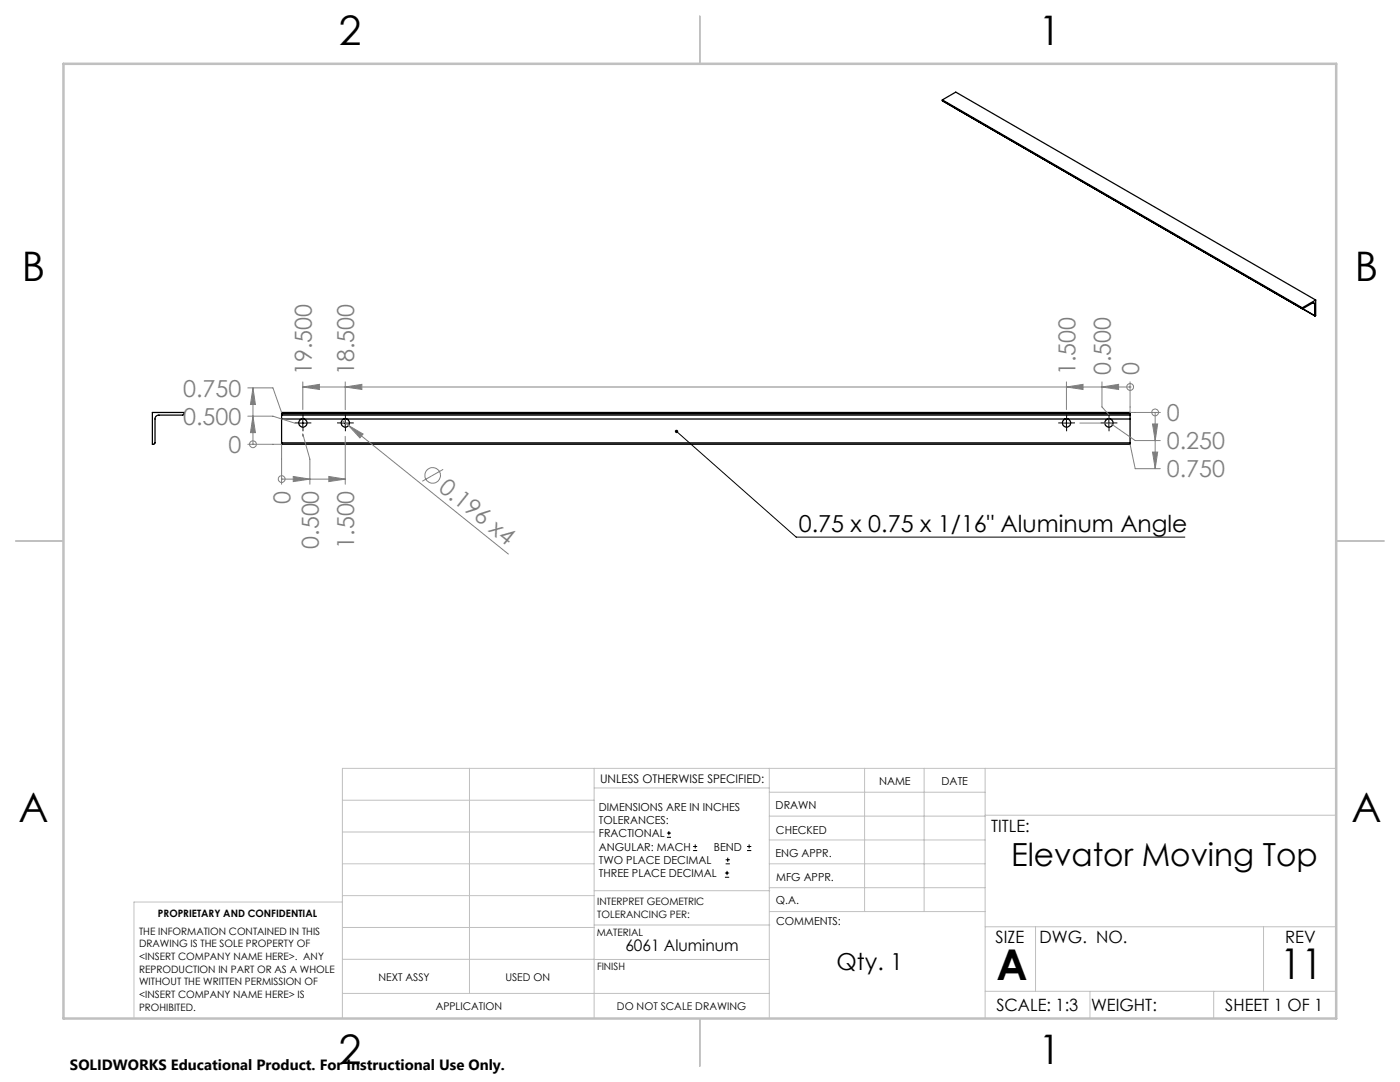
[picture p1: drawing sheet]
<svg xmlns="http://www.w3.org/2000/svg" width="279mm" height="216mm" viewBox="0 0 279 216" stroke-linecap="round" stroke-linejoin="round" font-family="sans-serif">
<g fill="none" stroke="#000" stroke-width=".25">
<path d="M188.1 19.9l71.8 41.5M188.1 19.9v.2M188.1 19.9l2.6-1.5 71.9 41.5M188.1 20.1l74.3 42.9M188.1 20.1l71.8 41.5M190.5 21.6h.1M262.6 59.9v3.1h-.2M262.6 59.9l-2.7 1.5M259.9 61.6h.1M259.9 61.4v.2M260 61.6l2.4 1.4M262 60.4h.2l.2 .2"/>
<path d="M262 60.4l-2 1.2M262 60.4l.4 .2M262.4 60.6v2.4M30.4 82.3h6.4l-.1 .4-.2 .1h-4.8a.73 .73 0 0 0-.8 .8v4.8l-.1 .2-.4 .1zM56.2 82.5v.3M56.2 82.8v.8M56.2 88.4v.3h169.3v-.3M56.2 82.5h169.3M56.2 82.8h169.3M56.2 82.5v-.2h169.3v.2M56.2 83.6v4.8M56.2 83.6h4"/>
<path d="M56.2 88.4h169.3M60.2 83.6h.5M60.2 83.6a.84 .84 0 0 0-.4 1.3 .84 .84 0 0 0 1.3 0 .84 .84 0 0 0-.4-1.3M60.7 83.6h8M68.7 83.6h.5M68.7 83.6a.84 .84 0 0 0-.5 1.3 .84 .84 0 0 0 1.4 0 .84 .84 0 0 0-.4-1.3M69.2 83.6h143.4M212.6 83.6h.5M212.6 83.6a.84 .84 0 0 0-.4 1.3 .84 .84 0 0 0 1.3 0 .84 .84 0 0 0-.4-1.3M213.1 83.6h8M221.1 83.6h.5M221.1 83.6a.84 .84 0 0 0-.5 1.3 .84 .84 0 0 0 1.4 0 .84 .84 0 0 0-.4-1.3"/>
<path d="M221.6 83.6h3.9M225.5 82.5v.3M225.5 82.8v.8M225.5 83.6v4.8"/>
</g>
<g fill="none" stroke="#808080" stroke-width=".2">
<path d="M49.5 77.4h5l1.7 4.9M50.5 77.4v11.3M50.5 77.4l.5 3.3h-1zM60.4 77.2h165.1M60.4 76.2v5.5M60.4 77.2l3.3-.5v1zM68.9 76.2v5.5M68.9 77.2l3.3-.5v1zM212.8 77.2l3.3-.5v1zM212.8 76.2v5.5M219.9 77.2l3.3-.5v1zM219.9 76.2v5l1.4 1.5"/>
<path d="M225.5 77.2h.1M225.5 76.2v6.1h6.1M49.5 88.7h6.7v7.9M49.5 83h5l4.3 1.4M50.5 88.7h.1M50.5 83l.5 3.3h-1zM56.2 95.6h.1M56.2 95.6h12.7M58.5 95.1l3.3 .5-3.3 .5zM60.4 87.1v-.5l1.4 5v5M65.6 95.1l3.3 .5-3.3 .5zM68.3 83.9l1.3 1"/>
<path d="M68.9 87.1v9.5M69.6 84.9l2.9 1.7-.7 .8zM69.6 84.9l31.9 25.7M88.4 93.7l-4.1 2.3M215.5 84.4h6l5.1 3.5h5M225.5 88.7l1.1 4.8h5M230 84.6h1l-.5 3.3zM230 90.2h1l-.5 3.3zM230.5 82.3h.1M230.5 82.3v11.2"/>
<circle cx="225.6" cy="77.2" r=".68"/>
<circle cx="50.5" cy="88.6" r=".68"/>
<circle cx="56.2" cy="95.6" r=".68"/>
<circle cx="86.3" cy="94.9" r="1.55"/>
<circle cx="230.5" cy="82.3" r=".68"/>
</g>
<g fill="none" stroke="#000" stroke-width=".2">
<path d="M59.6 84.4h1.7M60.4 83.6v1.6M68.1 84.4h1.6M68.9 83.6v1.6M135 86.1l23.9 21.1h77.6M212 84.4h1.7M212.8 83.6v1.6M220.5 84.4h1.6M221.3 83.6v1.6M133.1 167.1h.8M133.1 166.2h.8M133.5 165.8v.9"/>
<path d="M138.3 169.7h.8M138.3 168.9h.8M138.7 168.5v.8M144.7 175h.8M144.7 174.2h.8M144.8 172.4h.9M144.8 171.6h.9M145.1 173.8v.8M145.2 171.1v.9M149.1 169.7h.8M149.1 168.9h.8M149.5 168.5v.8"/>
</g>
<g fill="none" stroke="#000" stroke-width=".2" stroke-dasharray="15.2 1.3 1.3 1.3" stroke-linecap="butt">
<path d="M59.6 84.4h-.8M60.5 83.6v-.9M60.5 85.2v.9M61.3 84.4h.8M68.1 84.4h-.8M68.9 83.6v-.9M68.9 85.2v.9M69.8 84.4h.8M212 84.4h-.8M212.9 83.6v-.9M212.9 85.2v.9M213.7 84.4h.8"/>
<path d="M220.5 84.4h-.8M221.3 83.6v-.9M221.3 85.2v.9M222.2 84.4h.8"/>
</g>
<g fill="none" stroke="#c0c0c0" stroke-width=".2">
<path d="M68.3 159.7h50.3M93.7 153.3v44.9M118.6 153.3v49.9M118.6 157.2h34.9M153.5 153.3v49.9M153.5 158.1h43.1M172.5 153.3v28.6M184.4 153.3v28.6M196.6 153.3v49.9M266.7 153.3h-198.4v49.9M68.3 178.7h50.3M68.3 172.4h50.3"/>
<path d="M68.3 166h50.3M68.3 180h-41.6v23.2M118.6 177.7h35M153.5 167.6h43.1M153.5 162.8h43.1M153.5 172.4h43.1M153.5 177.1h43.1M196.6 162.7h70.1M68.3 198.2h85.2M68.3 191.4l85.2 .1M68.3 185.1h50.3M118.6 184.6h35"/>
<path d="M153.6 181.9h43M196.6 197.8h70.1M196.6 184.9h70.1M206.7 184.9v12.9M217.5 197.8v5.4M242.2 197.8v5.4M252.2 184.9v12.9"/>
</g>
<path d="M139.7 3.2v9.5M3.1 107.9h9.6M266.7 107.9h9.5M139.7 203.2v9.6" fill="none" stroke="#c0c0c0" stroke-width=".25"/>
<path d="M12.7 12.7h254v190.5h-254z" fill="none" stroke="#c0c0c0" stroke-width=".5"/>
<path d="M134.8 85.8a.34 .34 0 0 1 .6 .2 .34 .34 0 0 1-.4 .4 .34 .34 0 0 1-.2-.5l.2 .2z" fill="#000"/>
<g fill="#808080">
<path d="M69.6 84.9l2.9 1.7-.7 .8z"/>
<path d="M230 84.6h1l-.5 3.3zM230 90.2h1l-.5 3.3zM50.5 83l.5 3.3h-1zM50.5 77.4l.5 3.3h-1z"/>
<path d="M219.9 77.2l3.3-.5v1zM212.8 77.2l3.3-.5v1zM68.9 77.2l3.3-.5v1zM60.4 77.2l3.3-.5v1zM58.5 95.1l3.3 .5-3.3 .5zM65.6 95.1l3.3 .5-3.3 .5z"/>
</g>
<g font-size="8.5">
<text x="198.9" y="195.5">A</text>
<text x="255.5" y="195.4">11</text>
</g>
<g font-size="8.1">
<text x="67.6" y="8.9">2</text>
<text x="207.3" y="8.9">1</text>
<text x="4.4" y="56.2">B</text>
<text x="270.4" y="56.2">B</text>
<text x="3.7" y="164.1">A</text>
<text x="269.7" y="164.1">A</text>
<text x="67.6" y="212.4">2</text>
<text x="207.3" y="212.4">1</text>
</g>
<text font-size="6.3" x="201.8" y="172.9">Elevator Moving Top</text>
<g font-size="4.7" fill="#808080">
<text x="62.2" y="74.9" transform="rotate(-90 62.2 74.9)">19.500</text>
<text x="70.7" y="74.9" transform="rotate(-90 70.7 74.9)">18.500</text>
<text x="214.6" y="74.9" transform="rotate(-90 214.6 74.9)">1.500</text>
<text x="221.7" y="74.9" transform="rotate(-90 221.7 74.9)">0.500</text>
<text x="227.3" y="74.9" transform="rotate(-90 227.3 74.9)">0</text>
<text x="36.6" y="79.2">0.750</text>
<text x="36.6" y="84.8">0.500</text>
<text x="232.9" y="84">0</text>
<text x="232.9" y="89.6">0.250</text>
<text x="45.6" y="90.4">0</text>
<text x="232.9" y="95.3">0.750</text>
<text x="58" y="100.5" transform="rotate(-90 58 100.5)">0</text>
<text x="87.3" y="97.8" transform="rotate(39 87.3 97.8)">0.196 x4</text>
<text x="63.6" y="109.5" transform="rotate(-90 63.6 109.5)">0.500</text>
<text x="70.7" y="109.5" transform="rotate(-90 70.7 109.5)">1.500</text>
</g>
<g font-size="4.7">
<text x="159.4" y="106.1">0.75 x 0.75 x 1/16&quot; Aluminum Angle</text>
<text x="166.9" y="193.5">Qty. 1</text>
</g>
<g font-size="3.4">
<text x="197.8" y="166">TITLE:</text>
<text x="198.7" y="188.1">SIZE</text>
<text x="207.5" y="188.1">DWG. NO.</text>
<text x="256.5" y="188.2">REV</text>
<text x="198.8" y="201.7">SCALE: 1:3</text>
<text x="217.7" y="201.8">WEIGHT:</text>
<text x="244.5" y="201.7">SHEET 1 OF 1</text>
</g>
<text font-size="3.2" x="124.8" y="189.8">6061 Aluminum</text>
<text font-size="3" x="14" y="213.5">SOLIDWORKS Educational Product. For Instructional Use Only.</text>
<text font-size="2.4" x="119.8" y="156.2">UNLESS OTHERWISE SPECIFIED:</text>
<g font-size="2.2">
<text x="119.5" y="161.8">DIMENSIONS ARE IN INCHES</text>
<text x="154.8" y="161.4">DRAWN</text>
<text x="175.4" y="156.6">NAME</text>
<text x="187.9" y="156.7">DATE</text>
<text x="119.5" y="164.4">TOLERANCES:</text>
<text x="119.5" y="167.1">FRACTIONAL</text>
<text x="154.9" y="166.3">CHECKED</text>
<text x="119.5" y="169.7">ANGULAR: MACH</text>
<text x="119.5" y="172.4">TWO PLACE DECIMAL</text>
<text x="142.5" y="169.7">BEND</text>
<text x="154.8" y="171">ENG APPR.</text>
<text x="119.5" y="175">THREE PLACE DECIMAL</text>
<text x="154.9" y="175.7">MFG APPR.</text>
<text x="154.9" y="180.4">Q.A.</text>
<text x="154.9" y="184.6">COMMENTS:</text>
</g>
<g font-size="2.1">
<text x="75.5" y="195.7">NEXT ASSY</text>
<text x="100.9" y="195.7">USED ON</text>
<text x="86.9" y="201.5">APPLICATION</text>
<text x="123.1" y="201.6">DO NOT SCALE DRAWING</text>
</g>
<g font-size="2">
<text x="31.5" y="182.9">PROPRIETARY AND CONFIDENTIAL</text>
<text x="119.2" y="180.6">INTERPRET GEOMETRIC</text>
<text x="119.2" y="183.1">TOLERANCING PER:</text>
<text x="27.8" y="186.5">THE INFORMATION CONTAINED IN THIS</text>
<text x="27.8" y="189">DRAWING IS THE SOLE PROPERTY OF</text>
<text x="27.8" y="191.6">&lt;INSERT COMPANY NAME HERE&gt;. ANY</text>
<text x="119.1" y="186.7">MATERIAL</text>
<text x="27.8" y="194.1">REPRODUCTION IN PART OR AS A WHOLE</text>
<text x="27.8" y="196.6">WITHOUT THE WRITTEN PERMISSION OF</text>
<text x="119.1" y="193.5">FINISH</text>
<text x="27.8" y="199.1">&lt;INSERT COMPANY NAME HERE&gt; IS</text>
<text x="27.8" y="201.7">PROHIBITED.</text>
</g>
</svg>
